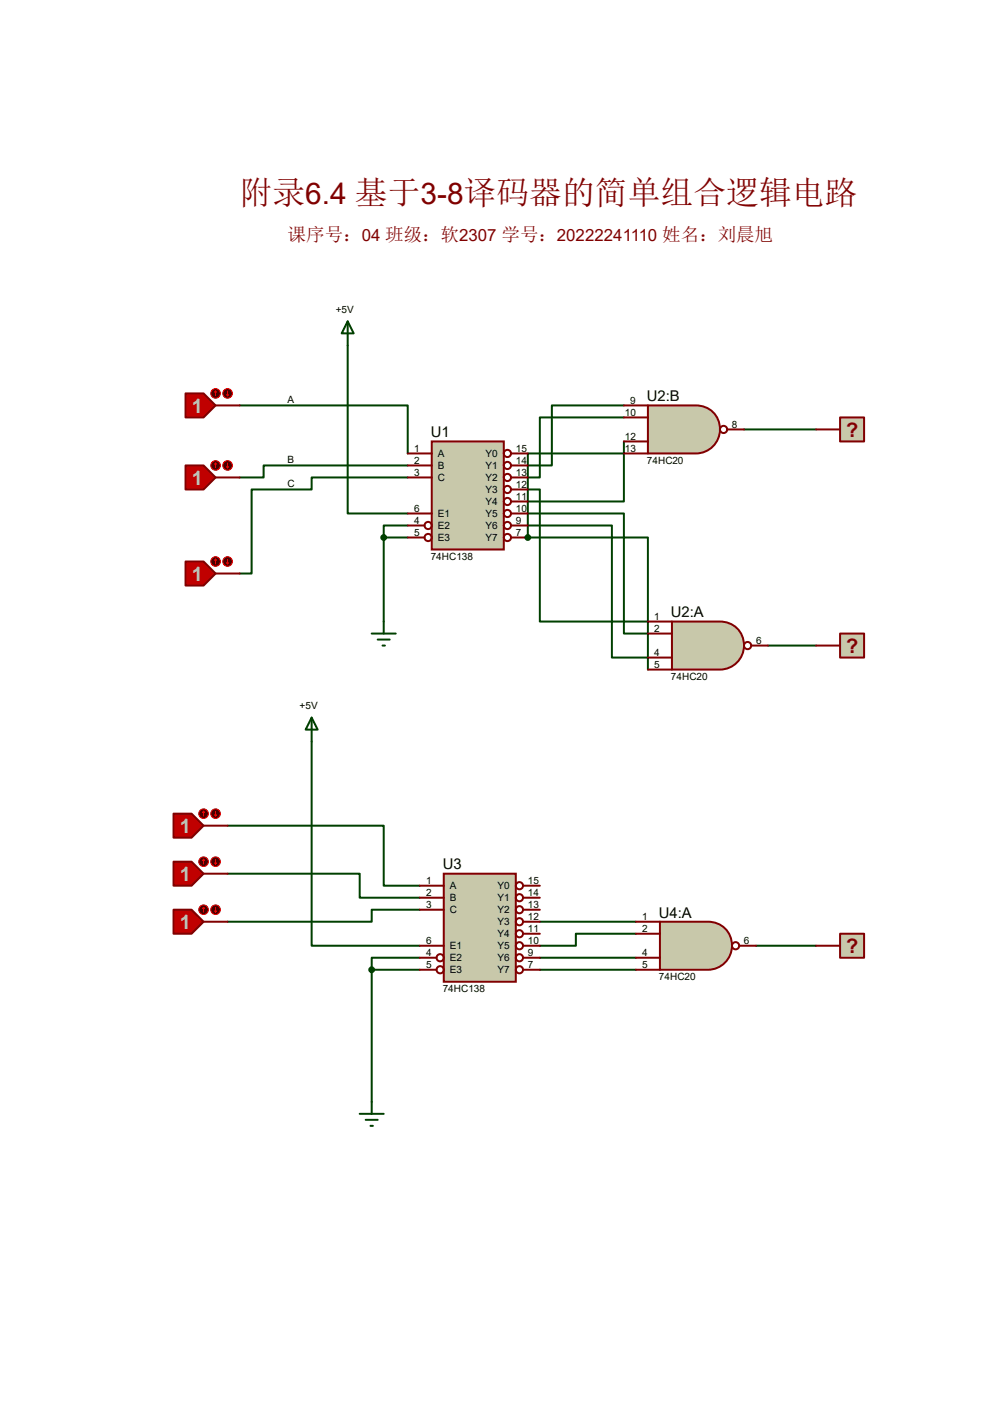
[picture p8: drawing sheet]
<svg xmlns="http://www.w3.org/2000/svg" width="210mm" height="297mm" viewBox="0 0 210 297" stroke-linecap="round" stroke-linejoin="round" font-family="sans-serif">
<g fill="none" stroke="#004000" stroke-width=".42">
<path d="M73.5 73.1v35.5h12.7M50.7 85.8h35.5v10.1M86.2 98.5h-30.4v2.5h-5.1M132 85.8h-15.3v12.7h-5.1M132 88.3h-17.8v12.7h-2.6M132 93.4v12.7h-20.4M157.4 90.8h15.2M81.2 113.7v17.8M81.2 113.7h5M86.2 101h-20.3v2.5h-12.7v17.8h-2.5M86.2 111.2h-5v2.5M111.6 103.5h2.6v28h22.8"/>
<path d="M111.6 108.6h20.4v25.4h5M111.6 111.2h17.8v27.9h7.6M111.6 113.7h25.4v27.9M162.4 136.6h10.2"/>
</g>
<circle cx="111.6" cy="113.7" r=".21" fill="#004000"/>
<g fill="none" stroke="#004000" stroke-width=".42">
<path d="M132 95.9h-20.4v17.8M65.9 156.9v43.2h22.9M48.1 174.7h33.1v12.7h7.6M48.1 184.8h28v5.1h12.7M88.8 192.4h-10.2v2.6h-30.5M114.2 195h20.3M134.5 197.5h-12.7v2.6h-7.6M78.6 205.1h10.2M78.6 205.1v28M88.8 202.6h-10.2v2.5M114.2 202.6h20.3M114.2 205.1h20.3"/>
<path d="M159.9 200.1h12.7"/>
</g>
<path d="M39.2 83.2h3.9l2.5 2.6-2.5 2.5h-3.9z" fill="#c00000" stroke="#800000" stroke-width=".42"/>
<path d="M45.6 85.8h5.1" fill="none" stroke="#800000" stroke-width=".42"/>
<circle cx="45.6" cy="83.2" r="1.02" fill="#400000" stroke="#f00" stroke-width=".21"/>
<path d="M45.6 82.7l-.3 .3M45.6 82.7l.2 .3M45.6 82.7v1" fill="none" stroke="#f00" stroke-width=".21"/>
<circle cx="48.1" cy="83.2" r="1.02" fill="#400000" stroke="#f00" stroke-width=".21"/>
<path d="M47.9 83.5l.2 .2M48.1 82.7v1M48.4 83.5l-.3 .2" fill="none" stroke="#f00" stroke-width=".21"/>
<path d="M39.2 98.5h3.9l2.5 2.5-2.5 2.5h-3.9z" fill="#c00000" stroke="#800000" stroke-width=".42"/>
<path d="M45.6 101h5.1" fill="none" stroke="#800000" stroke-width=".42"/>
<circle cx="45.6" cy="98.5" r="1.02" fill="#400000" stroke="#f00" stroke-width=".21"/>
<path d="M45.6 98l-.3 .2M45.6 98l.2 .2M45.6 98v1" fill="none" stroke="#f00" stroke-width=".21"/>
<circle cx="48.1" cy="98.5" r="1.02" fill="#400000" stroke="#f00" stroke-width=".21"/>
<path d="M47.9 98.7l.2 .3M48.1 98v1M48.4 98.7l-.3 .3" fill="none" stroke="#f00" stroke-width=".21"/>
<path d="M39.2 118.8h3.9l2.5 2.5-2.5 2.6h-3.9z" fill="#c00000" stroke="#800000" stroke-width=".42"/>
<path d="M45.6 121.3h5.1" fill="none" stroke="#800000" stroke-width=".42"/>
<circle cx="45.6" cy="118.8" r="1.02" fill="#400000" stroke="#f00" stroke-width=".21"/>
<path d="M45.6 118.3l-.3 .2M45.6 118.3l.2 .2M45.6 118.3v1" fill="none" stroke="#f00" stroke-width=".21"/>
<circle cx="48.1" cy="118.8" r="1.02" fill="#400000" stroke="#f00" stroke-width=".21"/>
<path d="M47.9 119l.2 .3M48.1 118.3v1M48.4 119l-.3 .3" fill="none" stroke="#f00" stroke-width=".21"/>
<path d="M91.3 93.4h15.3v22.8h-15.3z" fill="#c8c8aa" stroke="#800000" stroke-width=".42"/>
<g fill="none" stroke="#800000" stroke-width=".42">
<path d="M86.2 95.9h5.1M86.2 98.5h5.1M108.1 95.9h3.5M108.1 98.5h3.5M86.2 101h5.1M86.2 108.6h5.1M86.2 111.2h3.6M86.2 113.7h3.6M108.1 101h3.5M108.1 108.6h3.5M108.1 111.2h3.5M108.1 113.7h3.5"/>
<path d="M108.1 103.5h3.5M108.1 106.1h3.5"/>
<circle cx="107.3" cy="98.5" r=".76"/>
<circle cx="107.3" cy="95.9" r=".76"/>
<circle cx="90.6" cy="111.2" r=".76"/>
<circle cx="90.6" cy="113.7" r=".76"/>
<circle cx="107.3" cy="111.2" r=".76"/>
<circle cx="107.3" cy="113.7" r=".76"/>
<circle cx="107.3" cy="106.1" r=".76"/>
<circle cx="107.3" cy="103.5" r=".76"/>
<circle cx="107.3" cy="108.6" r=".76"/>
<circle cx="107.3" cy="101" r=".76"/>
</g>
<path d="M142.1 131.5h10.2a5.1 5.1 0 0 1 5.1 5.1 5.1 5.1 0 0 1-5.1 5h-10.2z" fill="#c8c8aa" stroke="#800000" stroke-width=".42"/>
<g fill="none" stroke="#800000" stroke-width=".42">
<path d="M137 131.5h5.1M137 134h5.1M137 139.1h5.1M158.9 136.6h3.5M137 141.6h5.1"/>
<circle cx="158.1" cy="136.6" r=".76"/>
</g>
<path d="M137 85.8h10.2a5.1 5.1 0 0 1 5.1 5 5.1 5.1 0 0 1-5.1 5.1h-10.2z" fill="#c8c8aa" stroke="#800000" stroke-width=".42"/>
<g fill="none" stroke="#800000" stroke-width=".42">
<path d="M132 85.8h5M132 88.3h5M132 93.4h5M132 95.9h5M153.8 90.8h3.6"/>
<circle cx="153" cy="90.8" r=".76"/>
</g>
<path d="M73.5 68l1.3 2.5h-2.5zM73.5 68v5.1M78.6 134h5.1M79.9 135.3h2.5M80.9 136.6h.5M81.2 131.5v2.5" fill="none" stroke="#004000" stroke-width=".42"/>
<circle cx="81.2" cy="113.7" r=".51" fill="#004000" stroke="#004000" stroke-width=".42"/>
<path d="M177.7 134h5.1v5.1h-5.1z" fill="#c8c8aa" stroke="#800000" stroke-width=".42"/>
<path d="M172.6 136.6h5.1" fill="none" stroke="#800000" stroke-width=".42"/>
<path d="M177.7 88.3h5.1v5.1h-5.1z" fill="#c8c8aa" stroke="#800000" stroke-width=".42"/>
<path d="M172.6 90.8h5.1" fill="none" stroke="#800000" stroke-width=".42"/>
<circle cx="111.6" cy="113.7" r=".51" fill="#004000" stroke="#004000" stroke-width=".42"/>
<path d="M93.9 184.8h15.2v22.9h-15.2z" fill="#c8c8aa" stroke="#800000" stroke-width=".42"/>
<g fill="none" stroke="#800000" stroke-width=".42">
<path d="M88.8 187.4h5.1M88.8 189.9h5.1M88.8 192.4h5.1M110.6 187.4h3.6M110.6 189.9h3.6M110.6 192.4h3.6M110.6 195h3.6M110.6 197.5h3.6M88.8 200.1h5.1M88.8 202.6h3.5M88.8 205.1h3.5M110.6 200.1h3.6"/>
<path d="M110.6 202.6h3.6M110.6 205.1h3.6"/>
<circle cx="109.9" cy="192.4" r=".76"/>
<circle cx="109.9" cy="195" r=".76"/>
<circle cx="109.9" cy="187.4" r=".76"/>
<circle cx="109.9" cy="197.5" r=".76"/>
<circle cx="109.9" cy="189.9" r=".76"/>
<circle cx="93.1" cy="202.6" r=".76"/>
<circle cx="93.1" cy="205.1" r=".76"/>
<circle cx="109.9" cy="202.6" r=".76"/>
<circle cx="109.9" cy="205.1" r=".76"/>
<circle cx="109.9" cy="200.1" r=".76"/>
</g>
<path d="M36.7 172.1h3.8l2.6 2.6-2.6 2.5h-3.8z" fill="#c00000" stroke="#800000" stroke-width=".42"/>
<path d="M43.1 174.7h5" fill="none" stroke="#800000" stroke-width=".42"/>
<circle cx="43.1" cy="172.1" r="1.02" fill="#400000" stroke="#f00" stroke-width=".21"/>
<path d="M43.1 171.6l-.3 .3M43.1 171.6l.2 .3M43.1 171.6v1" fill="none" stroke="#f00" stroke-width=".21"/>
<circle cx="45.6" cy="172.1" r="1.02" fill="#400000" stroke="#f00" stroke-width=".21"/>
<path d="M45.3 172.4l.3 .2M45.6 171.6v1M45.8 172.4l-.2 .2" fill="none" stroke="#f00" stroke-width=".21"/>
<path d="M36.7 182.3h3.8l2.6 2.5-2.6 2.6h-3.8z" fill="#c00000" stroke="#800000" stroke-width=".42"/>
<path d="M43.1 184.8h5" fill="none" stroke="#800000" stroke-width=".42"/>
<circle cx="43.1" cy="182.3" r="1.02" fill="#400000" stroke="#f00" stroke-width=".21"/>
<path d="M43.1 181.8l-.3 .2M43.1 181.8l.2 .2M43.1 181.8v1" fill="none" stroke="#f00" stroke-width=".21"/>
<circle cx="45.6" cy="182.3" r="1.02" fill="#400000" stroke="#f00" stroke-width=".21"/>
<path d="M45.3 182.5l.3 .3M45.6 181.8v1M45.8 182.5l-.2 .3" fill="none" stroke="#f00" stroke-width=".21"/>
<path d="M36.7 192.4h3.8l2.6 2.6-2.6 2.5h-3.8z" fill="#c00000" stroke="#800000" stroke-width=".42"/>
<path d="M43.1 195h5" fill="none" stroke="#800000" stroke-width=".42"/>
<circle cx="43.1" cy="192.4" r="1.02" fill="#400000" stroke="#f00" stroke-width=".21"/>
<path d="M43.1 191.9l-.3 .3M43.1 191.9l.2 .3M43.1 191.9v1.1" fill="none" stroke="#f00" stroke-width=".21"/>
<circle cx="45.6" cy="192.4" r="1.02" fill="#400000" stroke="#f00" stroke-width=".21"/>
<path d="M45.3 192.7l.3 .3M45.6 191.9v1.1M45.8 192.7l-.2 .3" fill="none" stroke="#f00" stroke-width=".21"/>
<path d="M65.9 151.8l1.3 2.5h-2.6zM65.9 151.8v5.1M76.1 235.6h5.1M77.3 236.9h2.6M78.4 238.2h.5M78.6 233.1v2.5" fill="none" stroke="#004000" stroke-width=".42"/>
<path d="M139.6 195h10.1a5.1 5.1 0 0 1 5.1 5.1 5.1 5.1 0 0 1-5.1 5h-10.1z" fill="#c8c8aa" stroke="#800000" stroke-width=".42"/>
<g fill="none" stroke="#800000" stroke-width=".42">
<path d="M134.5 195h5.1M134.5 197.5h5.1M134.5 202.6h5.1M134.5 205.1h5.1M156.3 200.1h3.6"/>
<circle cx="155.6" cy="200.1" r=".76"/>
</g>
<path d="M177.7 197.5h5.1v5.1h-5.1z" fill="#c8c8aa" stroke="#800000" stroke-width=".42"/>
<path d="M172.6 200.1h5.1" fill="none" stroke="#800000" stroke-width=".42"/>
<circle cx="78.6" cy="205.1" r=".51" fill="#004000" stroke="#004000" stroke-width=".42"/>
<text font-size="6.9" fill="#800000" x="50.7" y="43.2">附录6.4 基于3-8译码器的简单组合逻辑电路</text>
<g font-size="4.2" fill="#c0c0c0">
<text x="40.6" y="87.3">1</text>
<text x="40.6" y="102.5">1</text>
<text x="40.6" y="122.9">1</text>
<text x="38.1" y="176.2">1</text>
<text x="38.1" y="186.4">1</text>
<text x="38.1" y="196.5">1</text>
</g>
<g font-size="4.2" fill="#800000">
<text x="178.9" y="92.4">?</text>
<text x="178.9" y="138.1">?</text>
<text x="178.9" y="201.6">?</text>
</g>
<text font-size="3.9" fill="#800000" x="60.8" y="50.9">课序号：04 班级：软2307 学号：20222241110 姓名：刘晨旭</text>
<g font-size="3.1">
<text x="136.8" y="84.9">U2:B</text>
<text x="91.1" y="92.5">U1</text>
<text x="141.9" y="130.6">U2:A</text>
<text x="93.6" y="183.9">U3</text>
<text x="139.4" y="194.1">U4:A</text>
</g>
<g font-size="2.1">
<text x="71" y="66.2">+5V</text>
<text x="60.8" y="85.2">A</text>
<text x="132.2" y="87.9">10</text>
<text x="133.3" y="85.4">9</text>
<text x="87.6" y="95.5">1</text>
<text x="109.1" y="95.5">15</text>
<text x="132.2" y="93">12</text>
<text x="132.2" y="95.5">13</text>
<text x="154.8" y="90.5">8</text>
<text x="60.8" y="97.9">B</text>
<text x="87.6" y="98.1">2</text>
<text x="87.6" y="100.6">3</text>
<text x="92.6" y="96.7">A</text>
<text x="92.6" y="99.2">B</text>
<text x="92.6" y="101.8">C</text>
<text x="102.7" y="96.7">Y0</text>
<text x="102.7" y="99.2">Y1</text>
<text x="102.7" y="101.8">Y2</text>
<text x="109.1" y="98.1">14</text>
<text x="109.1" y="100.6">13</text>
<text x="136.8" y="98.1">74HC20</text>
<text x="60.8" y="103">C</text>
<text x="102.7" y="104.3">Y3</text>
<text x="102.7" y="106.8">Y4</text>
<text x="109.1" y="103.2">12</text>
<text x="109.1" y="105.7">11</text>
<text x="87.6" y="108.2">6</text>
<text x="87.6" y="110.8">4</text>
<text x="87.6" y="113.3">5</text>
<text x="92.6" y="109.4">E1</text>
<text x="92.6" y="111.9">E2</text>
<text x="102.7" y="109.4">Y5</text>
<text x="102.7" y="111.9">Y6</text>
<text x="109.1" y="108.2">10</text>
<text x="109.1" y="110.8">9</text>
<text x="109.1" y="113.3">7</text>
<text x="91.1" y="118.4">74HC138</text>
<text x="92.6" y="114.5">E3</text>
<text x="102.7" y="114.5">Y7</text>
<text x="138.4" y="131.1">1</text>
<text x="138.4" y="133.6">2</text>
<text x="159.9" y="136.2">6</text>
<text x="138.4" y="138.7">4</text>
<text x="138.4" y="141.3">5</text>
<text x="141.9" y="143.8">74HC20</text>
<text x="63.4" y="150">+5V</text>
<text x="90.1" y="187">1</text>
<text x="90.1" y="189.5">2</text>
<text x="95.1" y="188.1">A</text>
<text x="95.1" y="190.7">B</text>
<text x="105.2" y="188.1">Y0</text>
<text x="105.2" y="190.7">Y1</text>
<text x="111.6" y="187">15</text>
<text x="111.6" y="189.5">14</text>
<text x="90.1" y="192.1">3</text>
<text x="95.1" y="193.2">C</text>
<text x="105.2" y="193.2">Y2</text>
<text x="105.2" y="195.7">Y3</text>
<text x="111.6" y="192.1">13</text>
<text x="111.6" y="194.6">12</text>
<text x="111.6" y="197.1">11</text>
<text x="135.8" y="194.6">1</text>
<text x="135.8" y="197.1">2</text>
<text x="90.1" y="199.7">6</text>
<text x="90.1" y="202.2">4</text>
<text x="95.1" y="200.8">E1</text>
<text x="95.1" y="203.4">E2</text>
<text x="105.2" y="198.3">Y4</text>
<text x="105.2" y="200.8">Y5</text>
<text x="105.2" y="203.4">Y6</text>
<text x="111.6" y="199.7">10</text>
<text x="111.6" y="202.2">9</text>
<text x="135.8" y="202.2">4</text>
<text x="157.4" y="199.7">6</text>
<text x="90.1" y="204.8">5</text>
<text x="93.6" y="209.8">74HC138</text>
<text x="95.1" y="205.9">E3</text>
<text x="105.2" y="205.9">Y7</text>
<text x="111.6" y="204.8">7</text>
<text x="135.8" y="204.8">5</text>
<text x="139.4" y="207.3">74HC20</text>
</g>
</svg>
